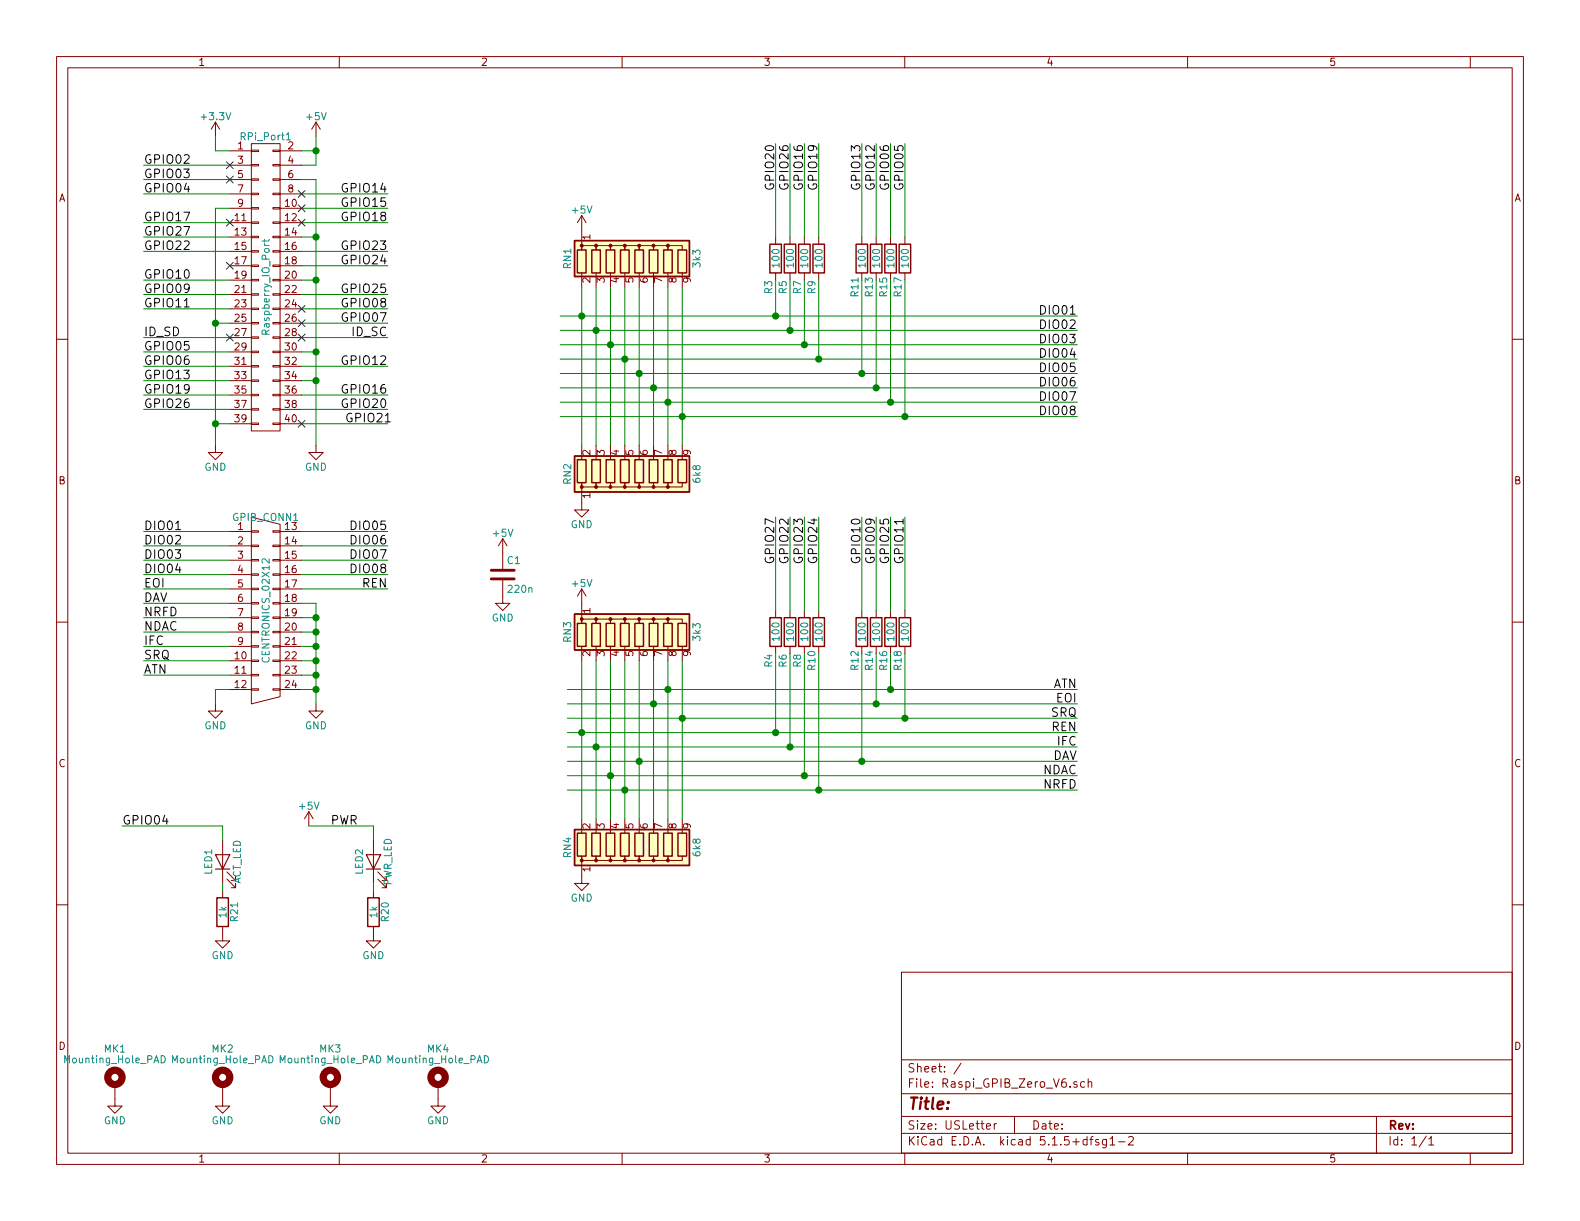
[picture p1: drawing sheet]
EESchema Schematic File Version 4
EELAYER 30 0
EELAYER END
$Descr USLetter 11000 8500
encoding utf-8
Sheet 1 1
Title ""
Date ""
Rev ""
Comp ""
Comment1 ""
Comment2 ""
Comment3 ""
Comment4 ""
$EndDescr
$Comp
L power:GND #PWR01
U 1 1
P 1500 3100
F 0 "#PWR01" H 1500 2850 50  0001 C CNN
F 1 "GND" H 1500 2950 50  0000 C CNN
F 2 "" H 1500 3100 50  0000 C CNN
F 3 "" H 1500 3100 50  0000 C CNN
	1    1500 3100
	1    0    0    -1  
$EndComp
$Comp
L power:GND #PWR02
U 1 1
P 2200 3100
F 0 "#PWR02" H 2200 2850 50  0001 C CNN
F 1 "GND" H 2200 2950 50  0000 C CNN
F 2 "" H 2200 3100 50  0000 C CNN
F 3 "" H 2200 3100 50  0000 C CNN
	1    2200 3100
	1    0    0    -1  
$EndComp
$Comp
L power:+5V #PWR03
U 1 1
P 2200 950
F 0 "#PWR03" H 2200 800 50  0001 C CNN
F 1 "+5V" H 2200 1090 50  0000 C CNN
F 2 "" H 2200 950 50  0000 C CNN
F 3 "" H 2200 950 50  0000 C CNN
	1    2200 950 
	1    0    0    -1  
$EndComp
$Comp
L power:+3.3V #PWR04
U 1 1
P 1500 950
F 0 "#PWR04" H 1500 800 50  0001 C CNN
F 1 "+3.3V" H 1500 1090 50  0000 C CNN
F 2 "" H 1500 950 50  0000 C CNN
F 3 "" H 1500 950 50  0000 C CNN
	1    1500 950 
	1    0    0    -1  
$EndComp
Text Label 1000 1550 0    60   ~ 0
GPIO17
Text Label 2700 1750 2    60   ~ 0
GPIO23
Text Label 2700 1850 2    60   ~ 0
GPIO24
Text Label 2700 2050 2    60   ~ 0
GPIO25
Text Label 2700 2150 2    60   ~ 0
GPIO08
Text Label 2700 2250 2    60   ~ 0
GPIO07
Text Label 2700 2550 2    60   ~ 0
GPIO12
Text Label 2700 2750 2    60   ~ 0
GPIO16
Text Label 2700 2850 2    60   ~ 0
GPIO20
$Comp
L power:GND #PWR05
U 1 1
P 2200 4900
F 0 "#PWR05" H 2200 4650 50  0001 C CNN
F 1 "GND" H 2200 4750 50  0000 C CNN
F 2 "" H 2200 4900 50  0000 C CNN
F 3 "" H 2200 4900 50  0000 C CNN
	1    2200 4900
	1    0    0    -1  
$EndComp
Text Label 1000 3700 0    60   ~ 0
DIO01
Text Label 1000 3900 0    60   ~ 0
DIO03
Text Label 2700 3900 2    60   ~ 0
DIO07
Text Label 2700 4100 2    60   ~ 0
REN
Text Label 1000 4700 0    60   ~ 0
ATN
Text Label 1000 4500 0    60   ~ 0
IFC
Text Label 1000 4300 0    60   ~ 0
NRFD
Text Label 1000 4100 0    60   ~ 0
EOI
Text Label 1000 3800 0    60   ~ 0
DIO02
Text Label 1000 4000 0    60   ~ 0
DIO04
Text Label 1000 4200 0    60   ~ 0
DAV
Text Label 1000 4400 0    60   ~ 0
NDAC
Text Label 1000 4600 0    60   ~ 0
SRQ
Text Label 2700 3800 2    60   ~ 0
DIO06
Text Label 2700 4000 2    60   ~ 0
DIO08
Text Label 7500 2200 2    60   ~ 0
DIO01
Text Label 7500 2400 2    60   ~ 0
DIO03
Text Label 7500 2600 2    60   ~ 0
DIO05
Text Label 7500 2800 2    60   ~ 0
DIO07
Text Label 7500 5100 2    60   ~ 0
REN
Text Label 7500 4800 2    60   ~ 0
ATN
Text Label 7500 5200 2    60   ~ 0
IFC
Text Label 7500 5500 2    60   ~ 0
NRFD
Text Label 7500 4900 2    60   ~ 0
EOI
Text Label 1000 1650 0    60   ~ 0
GPIO27
Text Label 1000 1750 0    60   ~ 0
GPIO22
Text Label 1000 2050 0    60   ~ 0
GPIO09
Text Label 1000 1950 0    60   ~ 0
GPIO10
Text Label 1000 2150 0    60   ~ 0
GPIO11
Text Label 1000 2750 0    60   ~ 0
GPIO19
Text Label 1000 2850 0    60   ~ 0
GPIO26
Text Label 1000 2650 0    60   ~ 0
GPIO13
Text Label 7500 2300 2    60   ~ 0
DIO02
Text Label 7500 2500 2    60   ~ 0
DIO04
Text Label 7500 5300 2    60   ~ 0
DAV
Text Label 7500 5400 2    60   ~ 0
NDAC
Text Label 7500 5000 2    60   ~ 0
SRQ
Text Label 7500 2700 2    60   ~ 0
DIO06
Text Label 7500 2900 2    60   ~ 0
DIO08
Text Label 1000 1150 0    60   ~ 0
GPIO02
Text Label 1000 1250 0    60   ~ 0
GPIO03
Text Label 1000 1350 0    60   ~ 0
GPIO04
Text Label 1000 2350 0    60   ~ 0
ID_SD
Text Label 1000 2450 0    60   ~ 0
GPIO05
Text Label 1000 2550 0    60   ~ 0
GPIO06
Text Label 2700 2350 2    60   ~ 0
ID_SC
Text Label 2400 2950 0    60   ~ 0
GPIO21
Text Label 2700 1350 2    60   ~ 0
GPIO14
Text Label 2700 1450 2    60   ~ 0
GPIO15
Text Label 2700 1550 2    60   ~ 0
GPIO18
$Comp
L Device:C C1
U 1 1
P 3500 4000
F 0 "C1" H 3525 4100 50  0000 L CNN
F 1 "220n" H 3525 3900 50  0000 L CNN
F 2 "Capacitor_SMD:C_0805_2012Metric" H 3538 3850 50  0001 C CNN
F 3 "" H 3500 4000 50  0000 C CNN
	1    3500 4000
	1    0    0    -1  
$EndComp
$Comp
L power:GND #PWR09
U 1 1
P 3500 4150
F 0 "#PWR09" H 3500 3900 50  0001 C CNN
F 1 "GND" H 3500 4000 50  0000 C CNN
F 2 "" H 3500 4150 50  0000 C CNN
F 3 "" H 3500 4150 50  0000 C CNN
	1    3500 4150
	1    0    0    -1  
$EndComp
Text Label 5700 1000 3    60   ~ 0
GPIO19
Text Label 5500 1000 3    60   ~ 0
GPIO26
Text Label 6000 1000 3    60   ~ 0
GPIO13
Text Label 5400 1000 3    60   ~ 0
GPIO20
Text Label 5600 1000 3    60   ~ 0
GPIO16
Text Label 6100 1000 3    60   ~ 0
GPIO12
Text Label 6200 1000 3    60   ~ 0
GPIO06
Text Label 6300 1000 3    60   ~ 0
GPIO05
Text Label 5400 3600 3    60   ~ 0
GPIO27
Text Label 5500 3600 3    60   ~ 0
GPIO22
Text Label 6000 3600 3    60   ~ 0
GPIO10
Text Label 6100 3600 3    60   ~ 0
GPIO09
Text Label 6300 3600 3    60   ~ 0
GPIO11
Text Label 6200 3600 3    60   ~ 0
GPIO25
Text Label 5600 3600 3    60   ~ 0
GPIO23
Text Label 5700 3600 3    60   ~ 0
GPIO24
$Comp
L Device:R R4
U 1 1
P 5400 4400
F 0 "R4" V 5350 4200 50  0000 C CNN
F 1 "100" V 5400 4400 50  0000 C CNN
F 2 "Resistor_SMD:R_0805_2012Metric" V 5330 4400 50  0001 C CNN
F 3 "" H 5400 4400 50  0000 C CNN
	1    5400 4400
	1    0    0    -1  
$EndComp
$Comp
L Device:R R6
U 1 1
P 5500 4400
F 0 "R6" V 5450 4200 50  0000 C CNN
F 1 "100" V 5500 4400 50  0000 C CNN
F 2 "Resistor_SMD:R_0805_2012Metric" V 5430 4400 50  0001 C CNN
F 3 "" H 5500 4400 50  0000 C CNN
	1    5500 4400
	1    0    0    -1  
$EndComp
$Comp
L Device:R R8
U 1 1
P 5600 4400
F 0 "R8" V 5550 4200 50  0000 C CNN
F 1 "100" V 5600 4400 50  0000 C CNN
F 2 "Resistor_SMD:R_0805_2012Metric" V 5530 4400 50  0001 C CNN
F 3 "" H 5600 4400 50  0000 C CNN
	1    5600 4400
	1    0    0    -1  
$EndComp
$Comp
L Device:R R10
U 1 1
P 5700 4400
F 0 "R10" V 5650 4200 50  0000 C CNN
F 1 "100" V 5700 4400 50  0000 C CNN
F 2 "Resistor_SMD:R_0805_2012Metric" V 5630 4400 50  0001 C CNN
F 3 "" H 5700 4400 50  0000 C CNN
	1    5700 4400
	1    0    0    -1  
$EndComp
$Comp
L Device:R R12
U 1 1
P 6000 4400
F 0 "R12" V 5950 4200 50  0000 C CNN
F 1 "100" V 6000 4400 50  0000 C CNN
F 2 "Resistor_SMD:R_0805_2012Metric" V 5930 4400 50  0001 C CNN
F 3 "" H 6000 4400 50  0000 C CNN
	1    6000 4400
	1    0    0    -1  
$EndComp
$Comp
L Device:R R14
U 1 1
P 6100 4400
F 0 "R14" V 6050 4200 50  0000 C CNN
F 1 "100" V 6100 4400 50  0000 C CNN
F 2 "Resistor_SMD:R_0805_2012Metric" V 6030 4400 50  0001 C CNN
F 3 "" H 6100 4400 50  0000 C CNN
	1    6100 4400
	1    0    0    -1  
$EndComp
$Comp
L Device:R R16
U 1 1
P 6200 4400
F 0 "R16" V 6150 4200 50  0000 C CNN
F 1 "100" V 6200 4400 50  0000 C CNN
F 2 "Resistor_SMD:R_0805_2012Metric" V 6130 4400 50  0001 C CNN
F 3 "" H 6200 4400 50  0000 C CNN
	1    6200 4400
	1    0    0    -1  
$EndComp
$Comp
L Device:R R18
U 1 1
P 6300 4400
F 0 "R18" V 6250 4200 50  0000 C CNN
F 1 "100" V 6300 4400 50  0000 C CNN
F 2 "Resistor_SMD:R_0805_2012Metric" V 6230 4400 50  0001 C CNN
F 3 "" H 6300 4400 50  0000 C CNN
	1    6300 4400
	1    0    0    -1  
$EndComp
$Comp
L Device:R R3
U 1 1
P 5400 1800
F 0 "R3" V 5350 1600 50  0000 C CNN
F 1 "100" V 5400 1800 50  0000 C CNN
F 2 "Resistor_SMD:R_0805_2012Metric" V 5330 1800 50  0001 C CNN
F 3 "" H 5400 1800 50  0000 C CNN
	1    5400 1800
	1    0    0    -1  
$EndComp
$Comp
L Device:R R5
U 1 1
P 5500 1800
F 0 "R5" V 5450 1600 50  0000 C CNN
F 1 "100" V 5500 1800 50  0000 C CNN
F 2 "Resistor_SMD:R_0805_2012Metric" V 5430 1800 50  0001 C CNN
F 3 "" H 5500 1800 50  0000 C CNN
	1    5500 1800
	1    0    0    -1  
$EndComp
$Comp
L Device:R R7
U 1 1
P 5600 1800
F 0 "R7" V 5550 1600 50  0000 C CNN
F 1 "100" V 5600 1800 50  0000 C CNN
F 2 "Resistor_SMD:R_0805_2012Metric" V 5530 1800 50  0001 C CNN
F 3 "" H 5600 1800 50  0000 C CNN
	1    5600 1800
	1    0    0    -1  
$EndComp
$Comp
L Device:R R9
U 1 1
P 5700 1800
F 0 "R9" V 5650 1600 50  0000 C CNN
F 1 "100" V 5700 1800 50  0000 C CNN
F 2 "Resistor_SMD:R_0805_2012Metric" V 5630 1800 50  0001 C CNN
F 3 "" H 5700 1800 50  0000 C CNN
	1    5700 1800
	1    0    0    -1  
$EndComp
$Comp
L Device:R R11
U 1 1
P 6000 1800
F 0 "R11" V 5950 1600 50  0000 C CNN
F 1 "100" V 6000 1800 50  0000 C CNN
F 2 "Resistor_SMD:R_0805_2012Metric" V 5930 1800 50  0001 C CNN
F 3 "" H 6000 1800 50  0000 C CNN
	1    6000 1800
	1    0    0    -1  
$EndComp
$Comp
L Device:R R13
U 1 1
P 6100 1800
F 0 "R13" V 6050 1600 50  0000 C CNN
F 1 "100" V 6100 1800 50  0000 C CNN
F 2 "Resistor_SMD:R_0805_2012Metric" V 6030 1800 50  0001 C CNN
F 3 "" H 6100 1800 50  0000 C CNN
	1    6100 1800
	1    0    0    -1  
$EndComp
$Comp
L Device:R R15
U 1 1
P 6200 1800
F 0 "R15" V 6150 1600 50  0000 C CNN
F 1 "100" V 6200 1800 50  0000 C CNN
F 2 "Resistor_SMD:R_0805_2012Metric" V 6130 1800 50  0001 C CNN
F 3 "" H 6200 1800 50  0000 C CNN
	1    6200 1800
	1    0    0    -1  
$EndComp
$Comp
L Device:R R17
U 1 1
P 6300 1800
F 0 "R17" V 6250 1600 50  0000 C CNN
F 1 "100" V 6300 1800 50  0000 C CNN
F 2 "Resistor_SMD:R_0805_2012Metric" V 6230 1800 50  0001 C CNN
F 3 "" H 6300 1800 50  0000 C CNN
	1    6300 1800
	1    0    0    -1  
$EndComp
$Comp
L Device:R_Network08 RN1
U 1 1
P 4450 1800
F 0 "RN1" V 3950 1800 50  0000 C CNN
F 1 "3k3" V 4850 1800 50  0000 C CNN
F 2 "Resistors_ThroughHole:Resistor_Array_SIP9" V 4925 1800 50  0001 C CNN
F 3 "" H 4450 1800 50  0000 C CNN
	1    4450 1800
	1    0    0    -1  
$EndComp
$Comp
L Device:R_Network08 RN3
U 1 1
P 4450 4400
F 0 "RN3" V 3950 4400 50  0000 C CNN
F 1 "3k3" V 4850 4400 50  0000 C CNN
F 2 "Resistors_ThroughHole:Resistor_Array_SIP9" V 4925 4400 50  0001 C CNN
F 3 "" H 4450 4400 50  0000 C CNN
	1    4450 4400
	1    0    0    -1  
$EndComp
$Comp
L Device:R_Network08 RN2
U 1 1
P 4450 3300
F 0 "RN2" V 3950 3300 50  0000 C CNN
F 1 "6k8" V 4850 3300 50  0000 C CNN
F 2 "Resistors_ThroughHole:Resistor_Array_SIP9" V 4925 3300 50  0001 C CNN
F 3 "" H 4450 3300 50  0000 C CNN
	1    4450 3300
	1    0    0    1   
$EndComp
$Comp
L power:GND #PWR013
U 1 1
P 4050 3500
F 0 "#PWR013" H 4050 3250 50  0001 C CNN
F 1 "GND" H 4050 3350 50  0000 C CNN
F 2 "" H 4050 3500 50  0000 C CNN
F 3 "" H 4050 3500 50  0000 C CNN
	1    4050 3500
	1    0    0    -1  
$EndComp
$Comp
L Device:LED LED2
U 1 1
P 2600 6000
F 0 "LED2" H 2600 6100 50  0000 C CNN
F 1 "PWR_LED" H 2600 5900 50  0000 C CNN
F 2 "LED_SMD:LED_0805_2012Metric" H 2600 6000 50  0001 C CNN
F 3 "" H 2600 6000 50  0000 C CNN
	1    2600 6000
	0    -1   -1   0   
$EndComp
$Comp
L Device:R R20
U 1 1
P 2600 6350
F 0 "R20" V 2680 6350 50  0000 C CNN
F 1 "1k" V 2600 6350 50  0000 C CNN
F 2 "Resistor_SMD:R_0805_2012Metric" V 2530 6350 50  0001 C CNN
F 3 "" H 2600 6350 50  0000 C CNN
	1    2600 6350
	1    0    0    -1  
$EndComp
$Comp
L power:GND #PWR014
U 1 1
P 2600 6500
F 0 "#PWR014" H 2600 6250 50  0001 C CNN
F 1 "GND" H 2600 6350 50  0000 C CNN
F 2 "" H 2600 6500 50  0000 C CNN
F 3 "" H 2600 6500 50  0000 C CNN
	1    2600 6500
	1    0    0    -1  
$EndComp
$Comp
L Device:LED LED1
U 1 1
P 1550 6000
F 0 "LED1" H 1550 6100 50  0000 C CNN
F 1 "ACT_LED" H 1550 5900 50  0000 C CNN
F 2 "LED_SMD:LED_0805_2012Metric" H 1550 6000 50  0001 C CNN
F 3 "" H 1550 6000 50  0000 C CNN
	1    1550 6000
	0    -1   -1   0   
$EndComp
$Comp
L Device:R R21
U 1 1
P 1550 6350
F 0 "R21" V 1630 6350 50  0000 C CNN
F 1 "1k" V 1550 6350 50  0000 C CNN
F 2 "Resistor_SMD:R_0805_2012Metric" V 1480 6350 50  0001 C CNN
F 3 "" H 1550 6350 50  0000 C CNN
	1    1550 6350
	1    0    0    -1  
$EndComp
$Comp
L power:GND #PWR015
U 1 1
P 1550 6500
F 0 "#PWR015" H 1550 6250 50  0001 C CNN
F 1 "GND" H 1550 6350 50  0000 C CNN
F 2 "" H 1550 6500 50  0000 C CNN
F 3 "" H 1550 6500 50  0000 C CNN
	1    1550 6500
	1    0    0    -1  
$EndComp
Text Label 2300 5750 0    60   ~ 0
PWR
Text Label 850  5750 0    60   ~ 0
GPIO04
$Comp
L Raspi_GPIB:Raspberry_IO_Port RPi_Port1
U 1 1
P 1850 2000
F 0 "RPi_Port1" H 1850 3050 50  0000 C CNN
F 1 "Raspberry_IO_Port" V 1850 2000 50  0000 C CNN
F 2 "Raspi_GPIB_Zero_V6:2x20_edge_connector" H 1850 1050 50  0001 C CNN
F 3 "" H 1850 1050 50  0000 C CNN
	1    1850 2000
	1    0    0    -1  
$EndComp
$Comp
L power:+5V #PWR016
U 1 1
P 3500 3850
F 0 "#PWR016" H 3500 3700 50  0001 C CNN
F 1 "+5V" H 3500 3990 50  0000 C CNN
F 2 "" H 3500 3850 50  0000 C CNN
F 3 "" H 3500 3850 50  0000 C CNN
	1    3500 3850
	1    0    0    -1  
$EndComp
$Comp
L power:+5V #PWR017
U 1 1
P 4050 1600
F 0 "#PWR017" H 4050 1450 50  0001 C CNN
F 1 "+5V" H 4050 1740 50  0000 C CNN
F 2 "" H 4050 1600 50  0000 C CNN
F 3 "" H 4050 1600 50  0000 C CNN
	1    4050 1600
	1    0    0    -1  
$EndComp
$Comp
L power:+5V #PWR019
U 1 1
P 4050 4200
F 0 "#PWR019" H 4050 4050 50  0001 C CNN
F 1 "+5V" H 4050 4340 50  0000 C CNN
F 2 "" H 4050 4200 50  0000 C CNN
F 3 "" H 4050 4200 50  0000 C CNN
	1    4050 4200
	1    0    0    -1  
$EndComp
$Comp
L power:+5V #PWR020
U 1 1
P 2150 5750
F 0 "#PWR020" H 2150 5600 50  0001 C CNN
F 1 "+5V" H 2150 5890 50  0000 C CNN
F 2 "" H 2150 5750 50  0000 C CNN
F 3 "" H 2150 5750 50  0000 C CNN
	1    2150 5750
	1    0    0    -1  
$EndComp
$Comp
L Raspi_GPIB:CENTRONICS_02X12 GPIB_CONN1
U 1 1
P 1850 4250
F 0 "GPIB_CONN1" H 1850 4900 50  0000 C CNN
F 1 "CENTRONICS_02X12" V 1850 4250 50  0000 C CNN
F 2 "Raspi_GPIB_Zero_V6:Centronics_24pin_Through_hole" H 1850 3050 50  0001 C CNN
F 3 "" H 1850 3050 50  0000 C CNN
	1    1850 4250
	1    0    0    -1  
$EndComp
Text Label 2700 3700 2    60   ~ 0
DIO05
$Comp
L power:GND #PWR023
U 1 1
P 1500 4900
F 0 "#PWR023" H 1500 4650 50  0001 C CNN
F 1 "GND" H 1500 4750 50  0000 C CNN
F 2 "" H 1500 4900 50  0000 C CNN
F 3 "" H 1500 4900 50  0000 C CNN
	1    1500 4900
	1    0    0    -1  
$EndComp
Wire Wire Line
	1600 1050 1500 1050
Wire Wire Line
	1500 1050 1500 950 
Wire Wire Line
	1600 1450 1500 1450
Wire Wire Line
	1500 1450 1500 2250
Wire Wire Line
	1600 2950 1500 2950
Connection ~ 1500 2950
Wire Wire Line
	1600 2250 1500 2250
Connection ~ 1500 2250
Wire Wire Line
	2100 1250 2200 1250
Wire Wire Line
	2200 1250 2200 1650
Wire Wire Line
	2100 2450 2200 2450
Connection ~ 2200 2450
Wire Wire Line
	2100 2650 2200 2650
Connection ~ 2200 2650
Wire Wire Line
	2100 1650 2200 1650
Connection ~ 2200 1650
Wire Wire Line
	2100 1950 2200 1950
Connection ~ 2200 1950
Wire Wire Line
	1600 1550 1000 1550
Wire Wire Line
	2200 1150 2100 1150
Wire Wire Line
	2100 1750 2700 1750
Wire Wire Line
	2700 1850 2100 1850
Wire Wire Line
	2100 2050 2700 2050
Wire Wire Line
	2700 2150 2100 2150
Wire Wire Line
	2100 2250 2700 2250
Wire Wire Line
	2100 2850 2700 2850
Wire Wire Line
	2700 2750 2100 2750
Wire Wire Line
	2100 2550 2700 2550
Wire Wire Line
	1600 3700 1000 3700
Wire Wire Line
	2100 4100 2700 4100
Wire Wire Line
	2700 3900 2100 3900
Wire Wire Line
	1000 4700 1600 4700
Wire Wire Line
	1600 4500 1000 4500
Wire Wire Line
	1000 4300 1600 4300
Wire Wire Line
	1600 4100 1000 4100
Wire Wire Line
	1000 3900 1600 3900
Wire Wire Line
	1600 3800 1000 3800
Wire Wire Line
	1000 4000 1600 4000
Wire Wire Line
	1600 4200 1000 4200
Wire Wire Line
	1000 4400 1600 4400
Wire Wire Line
	1600 4600 1000 4600
Wire Wire Line
	2100 3800 2700 3800
Wire Wire Line
	2700 4000 2100 4000
Wire Wire Line
	3900 2200 4050 2200
Wire Wire Line
	3950 5100 4050 5100
Wire Wire Line
	3900 2800 4650 2800
Wire Wire Line
	3900 2600 4450 2600
Wire Wire Line
	3950 4800 4650 4800
Wire Wire Line
	3950 5200 4150 5200
Wire Wire Line
	3950 5500 4350 5500
Wire Wire Line
	3950 4900 4550 4900
Wire Wire Line
	3900 2400 4250 2400
Wire Wire Line
	1000 1650 1600 1650
Wire Wire Line
	1600 1750 1000 1750
Wire Wire Line
	1600 2050 1000 2050
Wire Wire Line
	1000 1950 1600 1950
Wire Wire Line
	1600 2150 1000 2150
Wire Wire Line
	1000 2850 1600 2850
Wire Wire Line
	1000 2750 1600 2750
Wire Wire Line
	1000 2650 1600 2650
Wire Wire Line
	3900 2300 4150 2300
Wire Wire Line
	3900 2500 4350 2500
Wire Wire Line
	3950 5400 4250 5400
Wire Wire Line
	3950 5000 4750 5000
Wire Wire Line
	3900 2700 4550 2700
Wire Wire Line
	3900 2900 4750 2900
Wire Wire Line
	1600 1150 1000 1150
Wire Wire Line
	1000 1250 1600 1250
Wire Wire Line
	1600 1350 1000 1350
Wire Wire Line
	1600 2350 1000 2350
Wire Wire Line
	1000 2450 1600 2450
Wire Wire Line
	1600 2550 1000 2550
Wire Wire Line
	2100 2950 2700 2950
Wire Wire Line
	2100 2350 2700 2350
Wire Wire Line
	2100 1350 2700 1350
Wire Wire Line
	2700 1450 2100 1450
Wire Wire Line
	2100 1550 2700 1550
Wire Wire Line
	2200 950  2200 1050
Wire Wire Line
	4050 2000 4050 2200
Wire Wire Line
	4150 2000 4150 2300
Wire Wire Line
	4250 2000 4250 2400
Wire Wire Line
	4350 2000 4350 2500
Wire Wire Line
	4450 2000 4450 2600
Wire Wire Line
	4550 2000 4550 2700
Wire Wire Line
	4650 2000 4650 2800
Wire Wire Line
	4750 2000 4750 2900
Wire Wire Line
	4050 4600 4050 5100
Wire Wire Line
	4150 4600 4150 5200
Wire Wire Line
	4450 4600 4450 5300
Wire Wire Line
	4550 4600 4550 4900
Wire Wire Line
	4650 4600 4650 4800
Wire Wire Line
	4750 4600 4750 5000
Wire Wire Line
	5500 1000 5500 1650
Wire Wire Line
	5700 1000 5700 1650
Wire Wire Line
	6000 1000 6000 1650
Wire Wire Line
	5400 1650 5400 1000
Wire Wire Line
	5600 1000 5600 1650
Wire Wire Line
	6100 1650 6100 1000
Wire Wire Line
	6200 1000 6200 1650
Wire Wire Line
	6300 1650 6300 1000
Wire Wire Line
	5400 1950 5400 2200
Wire Wire Line
	5500 1950 5500 2300
Wire Wire Line
	5600 1950 5600 2400
Wire Wire Line
	5700 1950 5700 2500
Wire Wire Line
	6000 1950 6000 2600
Wire Wire Line
	6100 1950 6100 2700
Wire Wire Line
	6200 1950 6200 2800
Wire Wire Line
	6300 1950 6300 2900
Wire Wire Line
	5400 3600 5400 4250
Wire Wire Line
	5500 4250 5500 3600
Wire Wire Line
	6000 4250 6000 3600
Wire Wire Line
	6100 3600 6100 4250
Wire Wire Line
	6300 4250 6300 3600
Wire Wire Line
	5700 4250 5700 3600
Wire Wire Line
	5600 4250 5600 3600
Wire Wire Line
	6200 4250 6200 3600
Wire Wire Line
	5400 4550 5400 5100
Wire Wire Line
	5500 4550 5500 5200
Wire Wire Line
	5600 4550 5600 5400
Wire Wire Line
	6100 4550 6100 4900
Wire Wire Line
	6200 4550 6200 4800
Wire Wire Line
	6300 4550 6300 5000
Wire Wire Line
	2200 1050 2100 1050
Connection ~ 2200 1050
Wire Wire Line
	2150 5750 2600 5750
Wire Wire Line
	2600 5750 2600 5850
Wire Wire Line
	2600 6150 2600 6200
Wire Wire Line
	1550 6150 1550 6200
Wire Wire Line
	1550 5850 1550 5750
Wire Wire Line
	1550 5750 850  5750
Wire Wire Line
	2700 3700 2100 3700
Wire Wire Line
	1500 4900 1500 4800
Wire Wire Line
	2200 4200 2200 4300
Wire Wire Line
	2200 4200 2100 4200
Wire Wire Line
	2100 4300 2200 4300
Connection ~ 2200 4300
Wire Wire Line
	2100 4400 2200 4400
Connection ~ 2200 4400
Wire Wire Line
	2100 4500 2200 4500
Connection ~ 2200 4500
Wire Wire Line
	2100 4600 2200 4600
Connection ~ 2200 4600
Wire Wire Line
	2100 4700 2200 4700
Connection ~ 2200 4700
Wire Wire Line
	2100 4800 2200 4800
Connection ~ 2200 4800
Wire Wire Line
	1500 4800 1600 4800
$Comp
L Mechanical:MountingHole_Pad MK1
U 1 1
P 800 7550
F 0 "MK1" H 800 7800 50  0000 C CNN
F 1 "Mounting_Hole_PAD" H 800 7725 50  0000 C CNN
F 2 "Mounting_Holes:MountingHole_2.7mm_M2.5_Pad" H 800 7550 60  0001 C CNN
F 3 "" H 800 7550 60  0001 C CNN
	1    800  7550
	1    0    0    -1  
$EndComp
$Comp
L Mechanical:MountingHole_Pad MK2
U 1 1
P 1550 7550
F 0 "MK2" H 1550 7800 50  0000 C CNN
F 1 "Mounting_Hole_PAD" H 1550 7725 50  0000 C CNN
F 2 "Mounting_Holes:MountingHole_2.7mm_M2.5_Pad" H 1550 7550 60  0001 C CNN
F 3 "" H 1550 7550 60  0001 C CNN
	1    1550 7550
	1    0    0    -1  
$EndComp
$Comp
L Mechanical:MountingHole_Pad MK3
U 1 1
P 2300 7550
F 0 "MK3" H 2300 7800 50  0000 C CNN
F 1 "Mounting_Hole_PAD" H 2300 7725 50  0000 C CNN
F 2 "Mounting_Holes:MountingHole_2.7mm_M2.5_Pad" H 2300 7550 60  0001 C CNN
F 3 "" H 2300 7550 60  0001 C CNN
	1    2300 7550
	1    0    0    -1  
$EndComp
$Comp
L Mechanical:MountingHole_Pad MK4
U 1 1
P 3050 7550
F 0 "MK4" H 3050 7800 50  0000 C CNN
F 1 "Mounting_Hole_PAD" H 3050 7725 50  0000 C CNN
F 2 "Mounting_Holes:MountingHole_2.7mm_M2.5_Pad" H 3050 7550 60  0001 C CNN
F 3 "" H 3050 7550 60  0001 C CNN
	1    3050 7550
	1    0    0    -1  
$EndComp
$Comp
L power:GND #PWR024
U 1 1
P 800 7650
F 0 "#PWR024" H 800 7400 50  0001 C CNN
F 1 "GND" H 800 7500 50  0000 C CNN
F 2 "" H 800 7650 50  0000 C CNN
F 3 "" H 800 7650 50  0000 C CNN
	1    800  7650
	1    0    0    -1  
$EndComp
$Comp
L power:GND #PWR025
U 1 1
P 1550 7650
F 0 "#PWR025" H 1550 7400 50  0001 C CNN
F 1 "GND" H 1550 7500 50  0000 C CNN
F 2 "" H 1550 7650 50  0000 C CNN
F 3 "" H 1550 7650 50  0000 C CNN
	1    1550 7650
	1    0    0    -1  
$EndComp
$Comp
L power:GND #PWR026
U 1 1
P 2300 7650
F 0 "#PWR026" H 2300 7400 50  0001 C CNN
F 1 "GND" H 2300 7500 50  0000 C CNN
F 2 "" H 2300 7650 50  0000 C CNN
F 3 "" H 2300 7650 50  0000 C CNN
	1    2300 7650
	1    0    0    -1  
$EndComp
$Comp
L power:GND #PWR027
U 1 1
P 3050 7650
F 0 "#PWR027" H 3050 7400 50  0001 C CNN
F 1 "GND" H 3050 7500 50  0000 C CNN
F 2 "" H 3050 7650 50  0000 C CNN
F 3 "" H 3050 7650 50  0000 C CNN
	1    3050 7650
	1    0    0    -1  
$EndComp
Wire Wire Line
	1500 2950 1500 3100
Wire Wire Line
	1500 2250 1500 2950
Wire Wire Line
	2200 2450 2200 2650
Wire Wire Line
	2200 2650 2200 3100
Wire Wire Line
	2200 1650 2200 1950
Wire Wire Line
	2200 1950 2200 2450
Wire Wire Line
	4050 2200 4050 3100
Wire Wire Line
	4150 2300 4150 3100
Wire Wire Line
	4250 2400 4250 3100
Wire Wire Line
	4350 2500 4350 3100
Wire Wire Line
	4450 2600 4450 3100
Wire Wire Line
	4550 2700 4550 3100
Wire Wire Line
	4650 2800 4650 3100
Wire Wire Line
	4750 2900 4750 3100
Wire Wire Line
	2200 1050 2200 1150
Wire Wire Line
	2200 4300 2200 4400
Wire Wire Line
	2200 4400 2200 4500
Wire Wire Line
	2200 4500 2200 4600
Wire Wire Line
	2200 4600 2200 4700
Wire Wire Line
	2200 4700 2200 4800
Wire Wire Line
	2200 4800 2200 4900
Wire Wire Line
	4350 4600 4350 5500
Wire Wire Line
	3950 5300 4450 5300
Wire Wire Line
	4250 4600 4250 5400
Wire Wire Line
	4750 5000 4750 5700
Wire Wire Line
	4650 4800 4650 5700
Wire Wire Line
	4550 4900 4550 5700
Wire Wire Line
	4450 5300 4450 5700
Wire Wire Line
	4350 5500 4350 5700
Wire Wire Line
	4250 5400 4250 5700
Wire Wire Line
	4150 5200 4150 5700
Wire Wire Line
	4050 5100 4050 5700
$Comp
L power:GND #PWR012
U 1 1
P 4050 6100
F 0 "#PWR012" H 4050 5850 50  0001 C CNN
F 1 "GND" H 4050 5950 50  0000 C CNN
F 2 "" H 4050 6100 50  0000 C CNN
F 3 "" H 4050 6100 50  0000 C CNN
	1    4050 6100
	1    0    0    -1  
$EndComp
$Comp
L Device:R_Network08 RN4
U 1 1
P 4450 5900
F 0 "RN4" V 3950 5900 50  0000 C CNN
F 1 "6k8" V 4850 5900 50  0000 C CNN
F 2 "Resistors_ThroughHole:Resistor_Array_SIP9" V 4925 5900 50  0001 C CNN
F 3 "" H 4450 5900 50  0000 C CNN
	1    4450 5900
	1    0    0    1   
$EndComp
Connection ~ 5400 2200
Wire Wire Line
	5400 2200 7500 2200
Connection ~ 5500 2300
Wire Wire Line
	5500 2300 7500 2300
Connection ~ 5600 2400
Wire Wire Line
	5600 2400 7500 2400
Connection ~ 5700 2500
Wire Wire Line
	5700 2500 7500 2500
Connection ~ 6000 2600
Wire Wire Line
	6000 2600 7500 2600
Connection ~ 6100 2700
Wire Wire Line
	6100 2700 7500 2700
Connection ~ 6200 2800
Wire Wire Line
	6200 2800 7500 2800
Connection ~ 6300 2900
Wire Wire Line
	6300 2900 7500 2900
Connection ~ 5400 5100
Wire Wire Line
	5400 5100 7500 5100
Connection ~ 5500 5200
Wire Wire Line
	5500 5200 7500 5200
Connection ~ 5600 5400
Wire Wire Line
	5600 5400 7500 5400
Connection ~ 6100 4900
Wire Wire Line
	6100 4900 7500 4900
Connection ~ 6200 4800
Wire Wire Line
	6200 4800 7500 4800
Connection ~ 6300 5000
Wire Wire Line
	6300 5000 7500 5000
Wire Wire Line
	5700 4550 5700 5500
Connection ~ 5700 5500
Wire Wire Line
	5700 5500 7500 5500
Wire Wire Line
	6000 5300 6000 4550
Connection ~ 6000 5300
Wire Wire Line
	6000 5300 7500 5300
Connection ~ 4050 5100
Connection ~ 4150 5200
Connection ~ 4250 5400
Connection ~ 4350 5500
Connection ~ 4450 5300
Connection ~ 4550 4900
Connection ~ 4650 4800
Connection ~ 4750 5000
Wire Wire Line
	4650 4800 6200 4800
Wire Wire Line
	4050 5100 5400 5100
Wire Wire Line
	4550 4900 6100 4900
Wire Wire Line
	4250 5400 5600 5400
Wire Wire Line
	4150 5200 5500 5200
Wire Wire Line
	4350 5500 5700 5500
Wire Wire Line
	4750 5000 6300 5000
Wire Wire Line
	4450 5300 6000 5300
Connection ~ 4050 2200
Connection ~ 4150 2300
Connection ~ 4250 2400
Connection ~ 4350 2500
Connection ~ 4450 2600
Connection ~ 4550 2700
Connection ~ 4650 2800
Connection ~ 4750 2900
Wire Wire Line
	4050 2200 5400 2200
Wire Wire Line
	4150 2300 5500 2300
Wire Wire Line
	4250 2400 5600 2400
Wire Wire Line
	4350 2500 5700 2500
Wire Wire Line
	4450 2600 6000 2600
Wire Wire Line
	4550 2700 6100 2700
Wire Wire Line
	4650 2800 6200 2800
Wire Wire Line
	4750 2900 6300 2900
NoConn ~ 1600 1150
NoConn ~ 1600 1250
NoConn ~ 2100 1350
NoConn ~ 2100 1450
NoConn ~ 2100 1550
NoConn ~ 1600 1550
NoConn ~ 1600 1850
NoConn ~ 1600 2350
NoConn ~ 2100 2150
NoConn ~ 2100 2250
NoConn ~ 2100 2350
NoConn ~ 2100 2950
$EndSCHEMATC
